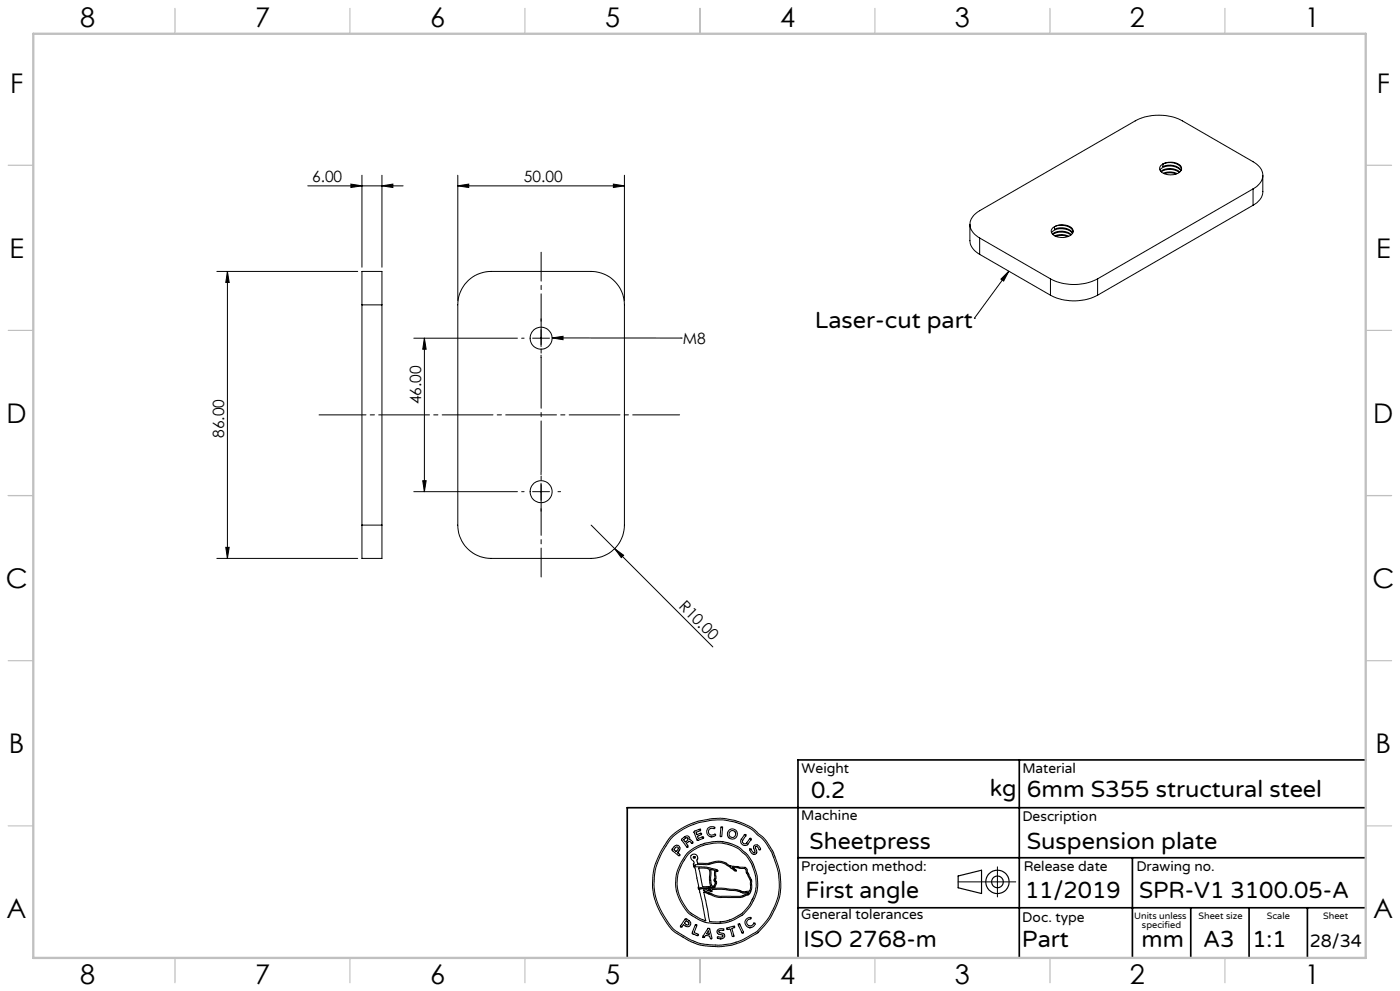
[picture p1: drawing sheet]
<svg xmlns="http://www.w3.org/2000/svg" width="420mm" height="297mm" viewBox="0 0 420 297" stroke-linecap="round" stroke-linejoin="round" font-family="sans-serif">
<g fill="none" stroke="#000" stroke-width=".3">
<path d="M92.3 55.7h28.6M105.3 55.2l3.3 .5-3.3 .5zM108.6 52.5v27.6M114.6 55.7l3.3-.5v1zM114.6 52.5v27.6M137.3 55.7l3.3-.5v1zM137.3 52.5v37.6M137.3 55.7h50M184 55.2l3.3 .5-3.3 .5zM187.3 52.5v37.6M348 50.9a4.3 4.3 0 0 1 6.2 .3M348.3 49.6a4.6 4.6 0 0 1 6 .3 1.81 1.81 0 0 1-1.8 2.3 4.1 4.1 0 0 1-4.5-1.3l-.1-.5z"/>
<path d="M348.3 51.4a4.7 4.7 0 0 1 5.6 .1M348.4 51.5a4.7 4.7 0 0 1 5.4 .2M348.9 49.2v.7a4.5 4.5 0 0 1 5.4 1.1M348.9 49.2a4.4 4.4 0 0 1 5.5 1.2v.3M349 51.9a5 5 0 0 1 4.1 .1M349.3 52.1l.2-.1a5.3 5.3 0 0 1 3.3 .1M375.9 56.6a4.3 4.3 0 0 0 2.6-5.7l-1.1-1.3-1.5-1.1-21.2-12.3a15.6 15.6 0 0 0-14.1 0l-46.7 26.9a4.4 4.4 0 0 0-2.5 5.8l1 1.3 1.5 1.1M375.9 56.6l-46.6 27M375.9 56.6v4.9M378.8 52.6v4.8a4.9 4.9 0 0 1-2.9 4.1M291 67.2v4.9a5 5 0 0 0 2.9 4.1M293.9 71.3l21.2 12.3"/>
<path d="M293.9 71.3v4.9M293.9 76.2l21.2 12.3M315.5 69.7a4.4 4.4 0 0 1 6.2 .3M315.7 68.4a4.5 4.5 0 0 1 6.1 .3 1.8 1.8 0 0 1-1.8 2.3 3.8 3.8 0 0 1-4.6-1.5zM315.7 70.1a4.7 4.7 0 0 1 5.7 .2M315.9 70.3a4.9 4.9 0 0 1 5.3 .1M316.3 67.9v.8a4.5 4.5 0 0 1 5.5 1.1M316.3 67.9a4.5 4.5 0 0 1 5.5 1.2l.1 .4M316.5 70.7a5 5 0 0 1 4.1 .1M316.8 70.8l.2-.1a5.3 5.3 0 0 1 3.3 .2M375.9 61.5l-46.6 27M65.1 81.3h42.2"/>
<path d="M68.2 81.3v86.1M68.2 81.3l.6 3.4h-1.1zM108.6 91.4v-10.1h6v10.1M108.6 91.4v66M108.6 91.4h6M114.6 91.4v66M140.5 84a10 10 0 0 1 6.8-2.7h30a10 10 0 0 1 10 10.1v66a10 10 0 0 1-10 10h-30a10 10 0 0 1-10-10v-66a10.2 10.2 0 0 1 3.2-7.4zM162.3 95.5v.8M162.3 98.8v5.1M292.3 95.4h.1M302.6 81.3l-1.5 2.9-.8-.6zM302.6 81.3l-10.3 14.1"/>
<path d="M315.1 83.6a15.6 15.6 0 0 0 14.2 0M315.1 88.5a15.6 15.6 0 0 0 14.2 0M315.1 83.6v4.9M329.3 83.6v4.9M124.1 101.3h31.1M127.3 101.3l.5 3.4h-1zM127.3 101.3v46.1M156.5 101.3h.7M159.8 101.3h5.1M162.3 106.4v.8M165.6 101.3h38.8M165.6 101.3l3.3-.5v1z"/>
<path d="M204.4 101.3h.1M108.6 157.4v10h6v-10M108.6 157.4h6M124.1 147.4h31.1M126.8 144.1h1l-.5 3.3zM156.5 147.4h.7M159.8 147.4h5.1M162.3 141.5v.8M162.3 144.8v5.1M162.3 152.4v.8M167.4 147.4h.8M177.3 157.4l7.1 7"/>
<path d="M65.1 167.4h42.2M67.7 164h1.1l-.6 3.4zM184.4 164.4l2.7 2-.7 .7zM184.4 164.4l29.5 29.5M201.2 250.8l3.2-2.5 3.4-1.6 1.8-.6 3.4-.7 3.2-.2 4.1 .6 3.3 1.2 2.4 1.4 3.1 2.6 2.7 4.1 1.5 4 .7 2.8 .2 4.3-.5 3.2-2.2 5.1-1.7 2.3-2.5 2.8-3.9 2.2-2.4 1-2.1 .6-3.7 .3-4.1-.3-2.1-.5-3-1.4-4.5-2.9-2.2-3.1-2.1-3.9-1-2.8-.4-2.8 .1-3.9 .7-3.3 2-4.3zM201.8 250.8l3.3-2.4 3.5-1.5 4.6-1.1 3.7-.1 3.6 .7 3.8 1.5 1.4 .8 3.2 2.9 2.6 3.9 1.2 3.2 .9 3.2 .2 4.2-.5 3-.9 2.6-1.3 2.6-1.2 1.7-2.9 3.3-4.1 2.3-3.4 1.2-3 .4h-2.8l-3.5-.4-2.8-1-4.2-2.5-1.7-1.4-2.3-3.4-1.7-3.3-1-3.1-.3-3.2 .3-3.7 .6-2.4 1.8-3.8zM202.4 253.6l.8-.3 .7 .6v.7l-.6 .9 .7 .6-.1 .3h-.3l-2-1.6zM202.7 254l.5-.2 .3 .4-.6 1-.7-.5zM204.5 251.4l1.2-.8h.7l.5 .5v.6l.5 .1 .5 .8-.3 .2-.7-.6-.4 .1-.6 .4 .5 .8-.3 .4-1.6-2.1zM205.1 251.6l.9-.6 .4 .3v.4l-.8 .6zM206.1 253.9h.1M206.4 256.1l1.9-1.5 3.3-1.5 3.6-.5 3.1 .4 3.1 1.3 2 1.6 1.9 2.7 .8 1.9 .7 2.7-.1 3.7-.8 2.2-1.7 2.9-1.6 1.8-3.1 1.7-1.8 .6-1.8 .2-2.4-.1a.7 .7 0 0 1-.8-.9l-1.6-8 4.5 1.7 6.9-.1 2.1-.8 .5-.7 .4-1.3v-2.2l-1.3-2.5-.1-.9-.5-.5-4.5-.5-1.7-1-1.5-.4-1.3 .1-2.1 .6h-3.2l-.2-1.1 .2-.6-.2-.7-.7-.4-.9 .2-.3 .4 .1 .6 .9 1-.1 1.4 .5 .7 1 5.3-.2 .6 .4 .5 .3 1.1 1.6 8.2-1.4-.6-3.1-1.8-.8-.7-2-3.1-1.1-3-.2-2.4 .4-2.8 1.1-2.8z"/>
<path d="M208.2 249.2l1.9-.7v.5l-1.3 .4v.3l.3 .5 1.1-.5 .3 .2-.1 .3-1.2 .4 .3 .7 1.3-.5 .2 .1v.3l-1.8 .6zM209.3 251.9h.1M212.4 248.2l.9-.4 1.1 .1-.1 .5-.9-.2-.6 .3-.3 .9 .6 .8 .8 .1 .6-.3 .2 .4-1 .4-1.2-.3-.5-1.1zM213.3 250.8h.1M216.4 247.8h.2l.2 .4-.3 2.4-.3 .2-.2-.4zM223.3 250.2l.4-.1 .1 .3-1.1 1.6 .4 .8h.7l1.2-1.6 .4 .2-1 1.6-.6 .4-1.1-.3-.5-.9 .2-.7zM224.9 254.5l.3-.1 .6 .9 .6 .2-.3-1.8 .5-.5 .8 .2 .8 1-.3 .3-.7-1h-.5l-.1 .4 .4 1.4-.6 .6-1-.5zM226.1 256h.1M299.2 259.8v9M202.9 266.9l-.2-2.4 .3-3 1.1-2.6 1.6-2.6 1.5-1.5 2.2-1.3 2-.8 2.4-.4 2.3-.1 2.3 .4 3.4 1.4 2.2 1.9 1.2 1.7 .9 1.7 1.1 3.3 .1 2.8-.2 1.8-.6 1.8-1.5 2.7-2.4 2.6-2.7 1.5-2.3 .8-2.8 .2-3.1-.3-2-.8-2.4-1.5-1.1-.8-1.7-2.6-1-2-.6-1.9M205.6 275.4l.3-.1 1.1 .9 .2 1-.4 .4-.7 .1-1.1-.6-.5 .7h-.3v-.3zM205.8 275.9l.9 .6-.1 .6-.4 .1-.9-.5z"/>
<path d="M208.6 277.2l.3-.1 .2 .3-.9 2.1 1.2 .5 .1 .2-.2 .3-1.7-.8zM210.1 266.4h.1M210.2 266.4l6.5-.2 4.2 .4 2.2 .7h.4M211 266.7h1l1.5 .5 .1-.6 3-.1 4.4 .5 2 .7 1.7-.2-.5 .4-2.1 .7h-6l-1.9-.4-3.1-1.2zM212 260.3l-2.4-.2 1.1 5.6 2.5-.1-.4-1.9 .1-2.6-.2-.7-.7-.1M212.4 278.2l.5 .2 .7 2.6-.2 .3h-.3l-.2-.7-.2-.1-1-.2-.4 .6-.4-.1zM212.5 278.9l.3 1.1-.9-.1zM212.6 266.6h-.1M212.7 266.6h.5l.1 .2zM213.1 260.6l1.4 .2v2.3l-.3 .8 .4 .7-.4 .9-.3 .1h-.3l-.3-1v-3.1zM214.8 260.9l.1 .1M214.8 261v2.2l-.2 .6 .4 .5v.4l-.5 1-.6 .3-4.1 .1 .3 .3"/>
<path d="M214.9 261l.3 .2 .2-.3-.6-.3-2.7-.7-3.5-.2-.2-.5 3.8-.1 2.5-.6 1.2-.1 1.5 .5 3.3 2.2 .2-.3-1.2-.8 3.8 .3 1.7 3.9v1.8l-.3 1.1-1.4 .2M215.2 278.8l.8-.5 1.1 .2-.1 .4-.9-.1-.5 .3 .2 .4 1.5 .5 .1 .6-.4 .6-1 .2-.8-.3 .2-.4 1 .2 .5-.3-.1-.4-1.5-.5-.2-.4zM216 276.3h.1M218.1 278.2l2.1-.7 .2 .2-.1 .3-.8 .2 .7 2.2-.1 .3-.5-.2-.6-2.1-.8 .2zM221.5 277l.4-.1 1.1 2.4v.2h-.4zM222.7 279.6h.1M223.5 267.3h.1M223.9 275.4l1.3-.4v.3l-.6 .3-.5 .4v.9l.5 .6h.6l1.2-.9 .2 .3-.4 .6-1.1 .6-1.1-.5-.5-1zM224.9 278h.1M287.4 264.3h17.3M213.2 281.3h.1M216 281.4h.1"/>
<circle cx="162.3" cy="101.3" r="3.3"/>
<circle cx="162.3" cy="147.3" r="3.3"/>
<circle cx="208.3" cy="256.9" r=".26"/>
<circle cx="219.7" cy="250" r="1.51"/>
<circle cx="219.7" cy="250" r="1.01"/>
</g>
<g fill="none" stroke="#000" stroke-width=".35">
<path d="M287.4 262.5l7.1-1.7v7l-7.1-1.7z"/>
<circle cx="299.2" cy="264.3" r="3.5"/>
<circle cx="299.2" cy="264.3" r="1.75"/>
</g>
<path d="M203.9 124.3h-108.2" fill="none" stroke="#000" stroke-width=".3" stroke-dasharray="15.2 1.3 1.3 1.3" stroke-dashoffset="1.2"/>
<path d="M162.3 75.6v97.3" fill="none" stroke="#000" stroke-width=".3" stroke-dasharray="15.2 1.3 1.3 1.3" stroke-dashoffset="6.6"/>
<path d="M305.8 227.7v59.2M409.7 227.7h-170.3v59.2M239.4 257.1h170.3M339.7 257.1v29.9M409.7 242.1h-221.5v45M239.4 272.1h170.3M357.2 272.1v14.8M374.7 272.1v14.8M392.2 272.1v14.8" fill="none" stroke="#000" stroke-width=".5"/>
<g fill="none" stroke="#c0c0c0" stroke-width=".35">
<path d="M52.5 2.5v7.5M105 2.5v7.5M157.5 2.5v7.5M210 2.5v7.5M262.5 2.5v7.5M315 2.5v7.5M367.5 2.5v7.5M2.5 49.5h7.5M410 49.5h7.5M2.5 99h7.5M410 99h7.5M2.5 148.5h7.5"/>
<path d="M410 148.5h7.5M2.5 198h7.5M410 198h7.5M2.5 247.5h7.5M410 247.5h7.5M52.5 287v7.5M105 287v7.5M157.5 287v7.5M210 287v7.5M262.5 287v7.5M315 287v7.5M367.5 287v7.5"/>
</g>
<path d="M10 10.1h399.7v277h-399.7z" fill="none" stroke="#c0c0c0" stroke-width=".7"/>
<g fill="#000">
<path d="M184.4 164.4l2.7 2-.7 .7z"/>
<path d="M137.3 55.7l3.3-.5v1zM184 55.2l3.3 .5-3.3 .5zM105.3 55.2l3.3 .5-3.3 .5zM114.6 55.7l3.3-.5v1z"/>
<path d="M127.3 101.3l.5 3.4h-1zM126.8 144.1h1l-.5 3.3zM68.2 81.3l.6 3.4h-1.1zM67.7 164h1.1l-.6 3.4z"/>
<path d="M165.6 101.3l3.3-.5v1zM302.6 81.3l-1.5 2.9-.8-.6z"/>
</g>
<g font-size="8.1">
<text x="24" y="8">8</text>
<text x="76.5" y="8">7</text>
<text x="129" y="8">6</text>
<text x="181.5" y="8">5</text>
<text x="234" y="8">4</text>
<text x="286.5" y="8">3</text>
<text x="339" y="8">2</text>
<text x="391.5" y="8">1</text>
<text x="3" y="27.7">F</text>
<text x="413" y="27.7">F</text>
<text x="2.8" y="77.2">E</text>
<text x="412.8" y="77.2">E</text>
<text x="2" y="126.7">D</text>
<text x="412" y="126.7">D</text>
<text x="1.7" y="176.2">C</text>
<text x="411.7" y="176.2">C</text>
<text x="2.7" y="225.7">B</text>
<text x="412.7" y="225.7">B</text>
<text x="2" y="275.2">A</text>
<text x="412" y="275.2">A</text>
<text x="24" y="295">8</text>
<text x="76.5" y="295">7</text>
<text x="129" y="295">6</text>
<text x="181.5" y="295">5</text>
<text x="234" y="295">4</text>
<text x="286.5" y="295">3</text>
<text x="339" y="295">2</text>
<text x="391.5" y="295">1</text>
</g>
<g font-size="7.1">
<text x="244.4" y="98.2">Laser-cut part</text>
<text x="243.3" y="239.1">0.2</text>
<text x="297" y="238.5">kg</text>
<text x="308" y="239">6mm S355 structural steel</text>
<text x="242.9" y="254.4">Sheetpress</text>
<text x="308" y="254.4">Suspension plate</text>
<text x="241.6" y="269.2">First angle</text>
<text x="307.5" y="269.2">11/2019</text>
<text x="341.7" y="269.2">SPR-V1 3100.05-A</text>
<text x="241.1" y="283.7">ISO 2768-m</text>
<text x="306.6" y="283.9">Part</text>
<text x="342.5" y="283.9">mm</text>
<text x="360.9" y="283.9">A3</text>
<text x="375.7" y="283.9">1:1</text>
</g>
<text font-size="5.4" x="392.9" y="283.8">28/34</text>
<g font-size="4.7">
<text x="93.6" y="54.7">6.00</text>
<text x="157.2" y="54.7">50.00</text>
<text x="204.9" y="103">M8</text>
<text x="126.3" y="121.1" transform="rotate(-90 126.3 121.1)">46.00</text>
<text x="67.2" y="131.2" transform="rotate(-90 67.2 131.2)">86.00</text>
<text x="203.4" y="182" transform="rotate(45 203.4 182)">R10.00</text>
</g>
<g font-size="4.2">
<text x="240.5" y="231.7">Weight</text>
<text x="306.7" y="231.7">Material</text>
<text x="240.4" y="245.9">Machine</text>
<text x="306.7" y="246.1">Description</text>
<text x="240.4" y="261.1">Projection method:</text>
<text x="307.1" y="261">Release date</text>
<text x="340.9" y="261">Drawing no.</text>
<text x="240.4" y="275.6">General tolerances</text>
<text x="306.7" y="276.3">Doc. type</text>
</g>
<g font-size="2.8">
<text x="340.3" y="275.3">Units unless</text>
<text x="359.6" y="275.3">Sheet size</text>
<text x="380" y="275.3">Scale</text>
<text x="396.9" y="275.3">Sheet</text>
<text x="342.6" y="278.2">specified</text>
</g>
</svg>
